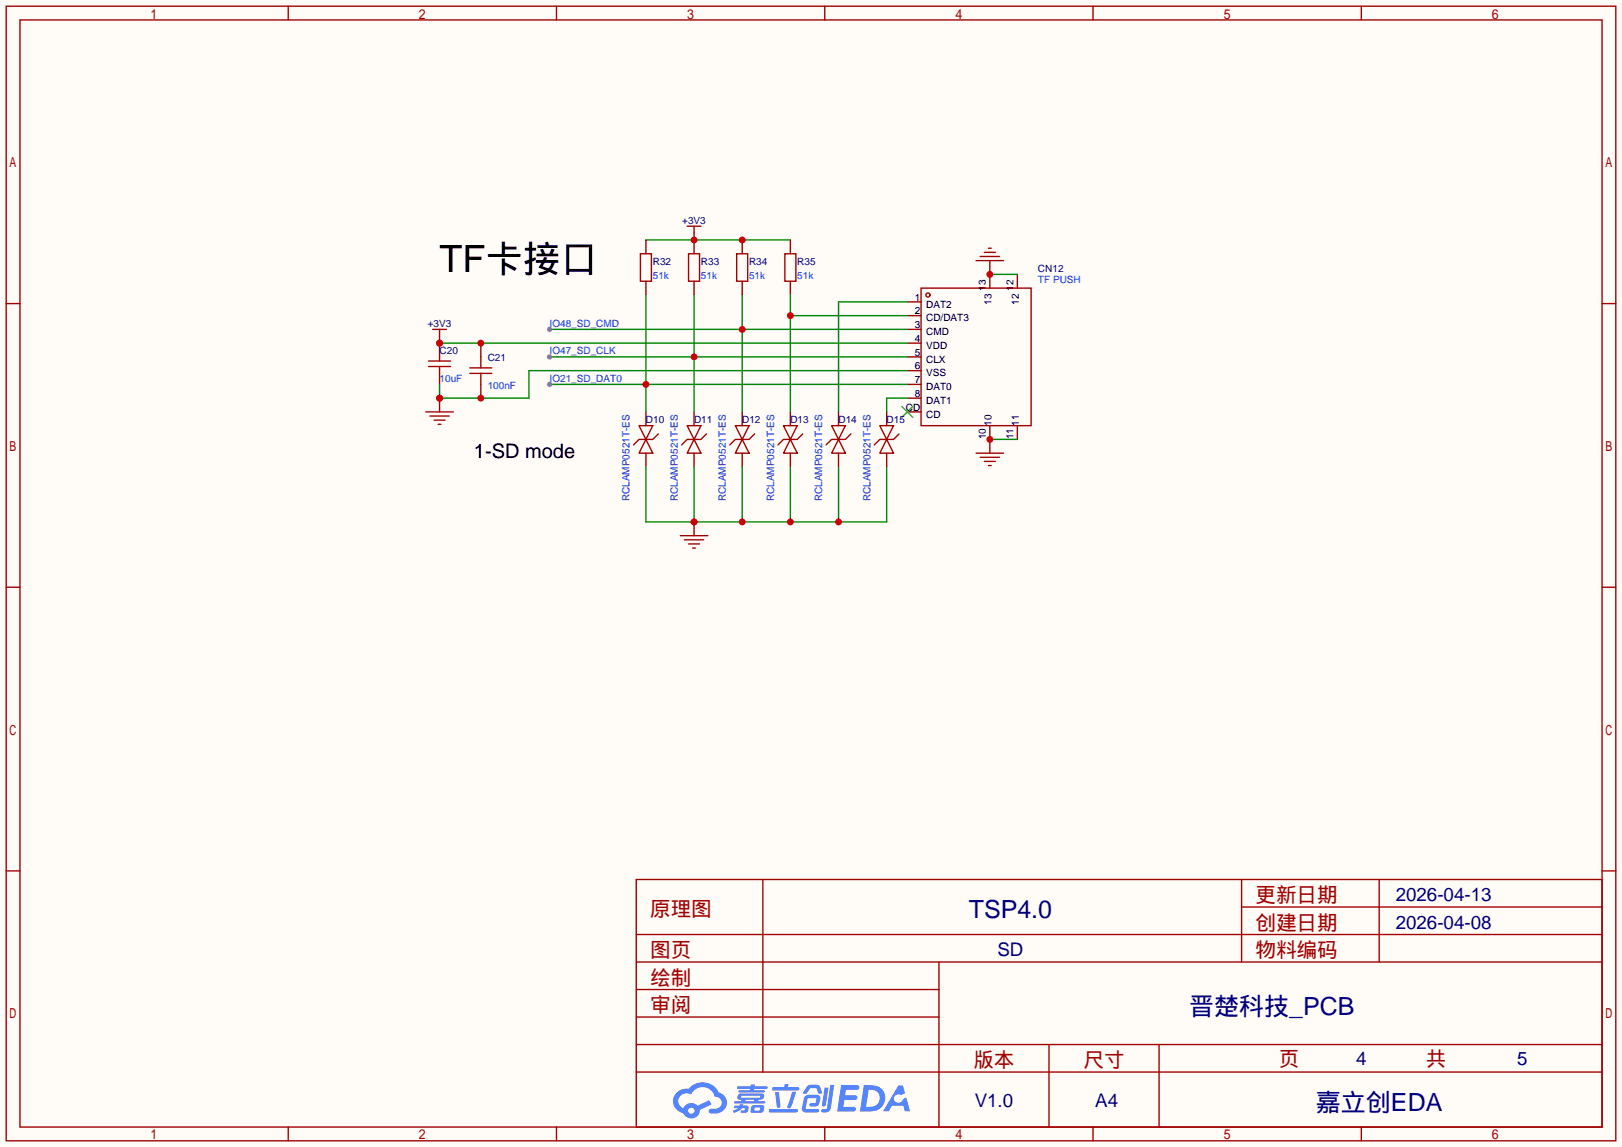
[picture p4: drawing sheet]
<svg xmlns="http://www.w3.org/2000/svg" width="299mm" height="212mm" viewBox="0 0 299 212" stroke-linecap="round" stroke-linejoin="round" font-family="sans-serif">
<path d="M0 0h299.5v211.8h-299.5z" fill="#fffcf7"/>
<g fill="none" stroke="#a10000" stroke-width=".25">
<path d="M1.1 1.1h297.2v209.6h-297.2zM3.7 3.7h292.1v204.5h-292.1zM53.2 1.1v2.6M102.7 1.1v2.6M152.3 1.1v2.6M201.8 1.1v2.6M251.3 1.1v2.6M1.1 56.1h2.6M295.8 56.1h2.5M1.1 108.5h2.6M295.8 108.5h2.5M1.1 160.8h2.6"/>
<path d="M117.5 162.4h178.3v45.8h-178.3zM117.5 177.7h178.3M117.5 172.6h178.3M140.8 162.4v35.6M173.4 177.7v30.5M229.2 162.4v15.3M229.2 167.5h66.6M254.6 162.4v15.3M295.8 160.8h2.5M117.5 182.8h55.9M117.5 198h178.3M117.5 192.9h178.3"/>
<path d="M117.5 187.8h55.9M193.7 192.9v15.3M214 192.9v15.3M53.2 208.2v2.5M102.7 208.2v2.5M152.3 208.2v2.5M201.8 208.2v2.5M251.3 208.2v2.5"/>
</g>
<g fill="#5487ff">
<path d="M155.3 200.4h2.1a.97 .97 0 0 1 1.3 .4 .53 .53 0 0 1-.7 .5h-1.8l-.2 1h1.9a.43 .43 0 0 1 .4 .5 .43 .43 0 0 1-.5 .3h-1.9l-.2 1.3h1.7a.45 .45 0 0 1 .6 .2 .45 .45 0 0 1-.2 .6l-3.2 .1z"/>
<path d="M165.9 200.5h.8l.4 1.4-.7 .4a.82 .82 0 0 0-1.2 .1 .82 .82 0 0 0 .1 1.1 .82 .82 0 0 0 1.2 0l.2-.5 .6-.3 .7 2.5h-.9l-.3-1h-2.1l-.6 1h-1.1z"/>
<path d="M152.2 200.9h.8l-.5 3.2a.36 .36 0 0 1-.4 .3 .36 .36 0 0 1-.3-.4z"/>
<path d="M153.3 200.4h.7l-.6 4.3a1.13 1.13 0 0 1-1.8 .6l.2-.4 .7-.1 .2-.2z"/>
<path d="M149 200.7l.6-.4h1a.77 .77 0 0 1 .9 .6l.3 .9-.2 .2h-.5l-.4-1h-.9a1.3 1.3 0 0 0-.8 .9l-.6 .1-.2-.2z"/>
<path d="M148.6 202.5l.5-.3h1.7a.66 .66 0 0 1 .6 .9l-.1 .4a.81 .81 0 0 1-.9 .9h-.7a.32 .32 0 0 1-.3-.4 .32 .32 0 0 1 .4-.3h.7l.3-.9-1.7 .1-.3 1.9h2.1a.32 .32 0 0 1 .4 .4 .32 .32 0 0 1-.4 .3l-2.3-.1-.5-.3v-.5z"/>
<path d="M142 204.8h5a.33 .33 0 0 1 .3 .4 .33 .33 0 0 1-.3 .3h-4.9l-.2-.2z"/>
<path d="M146.3 201.6h.7l-1 2.9a.36 .36 0 0 1-.4 .2 .36 .36 0 0 1-.3-.3z"/>
<path d="M143.1 201.7h.7l.3 2.6a.34 .34 0 0 1-.3 .3 .34 .34 0 0 1-.4-.2z"/>
<path d="M142.6 200.8h2.2l.1-.4 .1-.2h.6l-.1 .6h1.8a.32 .32 0 0 1 .3 .3 .32 .32 0 0 1-.4 .3h-4.5l-.1-.1z"/>
<path d="M135.6 204.2h.9l.1-.2 .7-.1-.1 .3h.9a.82 .82 0 0 1-.6 1.3h-.7v-.4l.7-.1v-.3h-.5l-.5 .4-1 .4-.2-.4 1-.4h-.8z"/>
<path d="M136.1 200.6h2.5v-.3h.8l-.1 .3h2.2l.2 .3-.2 .2h-2.3v.3h1.8l.2 .2-.2 .2h-4.5l-.2-.2 .1-.2h2l.1-.3h-2.3l-.1-.2z"/>
<path d="M159.5 200.4l-.7 4.9h1.6a2.47 2.47 0 0 0 2.9-1.7 2.47 2.47 0 0 0-1.4-3zM160.4 201.3a1.61 1.61 0 0 1 2 1.4 1.61 1.61 0 0 1-1.8 1.7h-.7z"/>
<path d="M136.3 202.2a.55 .55 0 0 0-.2 .7 .55 .55 0 0 0 .7 .2l.1 .3h-1.3v.4h5.5l.2-.2-.2-.2h-1.2l.2-.3a.7 .7 0 0 0 .8-.2 .7 .7 0 0 0 0-.9h-4.1zM136.9 202.4h3.3l.2 .1-.2 .2h-3.2l-.2-.1zM137.6 203.1h1.7l-.2 .3h-1.4z"/>
<path d="M138.8 204.3a1.05 1.05 0 0 0-.1 1.2 2.91 2.91 0 0 0 2.2-.2 .98 .98 0 0 0 0-1.2h-1.6zM139.4 204.6l.8-.1 .1 .1v.3l-.2 .2h-.8z"/>
<path d="M125 201.7a2.23 2.23 0 0 0-.7 2.3 2.23 2.23 0 0 0 1.8 1.6 1.58 1.58 0 0 0 1.8 .9 1.58 1.58 0 0 0 1.3-1.5l2.2-1-.5-.8-2.1 1a1.65 1.65 0 0 0-2.6 .5 1.45 1.45 0 0 1-.8-2 1.45 1.45 0 0 1 2-.7l.2 .1a2.3 2.3 0 0 1 2.3-1.3 2.3 2.3 0 0 1 2.1 1.7 1.12 1.12 0 0 1 1.2 1.1 1.12 1.12 0 0 1-1.1 1.2h-.7a.45 .45 0 0 0-.6 .3 .45 .45 0 0 0 .5 .6 2.26 2.26 0 0 0 2.9-2.5 2.04 2.04 0 0 0-1.5-1.4 3.3 3.3 0 0 0-5.5-.7l-1.2 .1zM127.1 205.2a.57 .57 0 0 1 1.1 0 .57 .57 0 0 1-1.1 0z"/>
</g>
<g fill="none" stroke="#a10000" stroke-width=".25">
<path d="M170.1 53.2h20.3v25.4h-20.3zM118 78.6h2.5l-1.2 2.6zM126.9 78.6h2.5l-1.3 2.6zM135.8 78.6h2.5l-1.3 2.6zM119.3 81.2l1.2 2.5h-2.5zM121.5 80.1l-1 1.1h-2.5l-1 1M128.1 81.2l1.3 2.5h-2.5zM130.4 80.1l-1 1.1h-2.5l-1 1M137 81.2l1.3 2.5h-2.5zM139.3 80.1l-1 1.1h-2.5l-1.1 1"/>
<circle cx="171.3" cy="54.5" r=".38"/>
</g>
<g fill="none" stroke="#870000" stroke-width=".25">
<path d="M167.5 55.8h2.6M167.5 58.3h2.6M182.8 50.7v2.5M187.8 50.7v2.5M119.3 76.1v2.5M128.1 76.1v2.5M137 76.1v2.5M167.5 60.8h2.6M167.5 63.4h2.6M167.5 65.9h2.6M167.5 68.5h2.6M167.5 71h2.6"/>
<path d="M167.5 73.5h2.6M167.5 76.1h2.6M182.8 78.6v2.6M187.8 78.6v2.6M119.3 83.7v2.5M128.1 83.7v2.5M137 83.7v2.5"/>
</g>
<path d="M166.5 75.1l2 2M168.5 75.1l-2 2" fill="none" stroke="#3c3" stroke-width=".25"/>
<path d="M119.3 44.3h26.6M119.3 86.2v10.2h44.4v-10.2M128.1 86.2v10.2M137 86.2v10.2M145.9 86.2v10.2M154.8 86.2v10.2" fill="none" stroke="#008700" stroke-width=".25"/>
<g fill="#c00">
<circle cx="128.1" cy="96.4" r=".63"/>
<circle cx="137" cy="96.4" r=".63"/>
<circle cx="145.9" cy="96.4" r=".63"/>
<circle cx="154.8" cy="96.4" r=".63"/>
</g>
<path d="M128.1 96.4v2.5" fill="none" stroke="#870000" stroke-width=".25"/>
<circle cx="128.1" cy="96.4" r=".63" fill="#c00"/>
<path d="M125.6 98.9h5.1M126.4 99.7h3.5M127.1 100.5h2.1M127.9 101.2h.5" fill="none" stroke="#a10000" stroke-width=".25"/>
<path d="M137 54.5v21.6M101.5 60.8h66" fill="none" stroke="#008700" stroke-width=".25"/>
<circle cx="137" cy="60.8" r=".63" fill="#c00"/>
<circle cx="101.5" cy="60.8" r=".51" fill="#999"/>
<path d="M128.1 54.5v21.6M101.5 65.9h66" fill="none" stroke="#008700" stroke-width=".25"/>
<circle cx="128.1" cy="65.9" r=".63" fill="#c00"/>
<circle cx="101.5" cy="65.9" r=".51" fill="#999"/>
<path d="M119.3 54.5v21.6M101.5 71h66" fill="none" stroke="#008700" stroke-width=".25"/>
<circle cx="119.3" cy="71" r=".63" fill="#c00"/>
<circle cx="101.5" cy="71" r=".51" fill="#999"/>
<path d="M182.8 50.7h5M182.8 81.2h5" fill="none" stroke="#008700" stroke-width=".25"/>
<path d="M182.8 48.1v2.6" fill="none" stroke="#870000" stroke-width=".25"/>
<circle cx="182.8" cy="50.7" r=".63" fill="#c00"/>
<path d="M180.2 48.1h5.1M181 47.4h3.5M181.7 46.6h2.1M182.5 45.8h.5" fill="none" stroke="#a10000" stroke-width=".25"/>
<path d="M182.8 81.2v2.5" fill="none" stroke="#870000" stroke-width=".25"/>
<circle cx="182.8" cy="81.2" r=".63" fill="#c00"/>
<path d="M79.1 67.7h4.1M79.1 66.7h4.1M81.2 65.9v.8M81.2 67.7v.8M86.7 67.9h4.1M86.7 69h4.1M88.8 65.9v2M88.8 69v2M180.2 83.7h5.1M181 84.5h3.5M181.7 85.2h2.1M182.5 86h.5" fill="none" stroke="#a10000" stroke-width=".25"/>
<path d="M81.2 63.4v2.5M81.2 68.5v2.5M88.8 63.4v2.5M88.8 71v2.5" fill="none" stroke="#870000" stroke-width=".25"/>
<path d="M81.2 63.4h86.3" fill="none" stroke="#008700" stroke-width=".25"/>
<g fill="#c00">
<circle cx="88.8" cy="63.4" r=".63"/>
<circle cx="81.2" cy="63.4" r=".63"/>
</g>
<path d="M167.5 68.5h-69.8v5h-16.5v-2.5" fill="none" stroke="#008700" stroke-width=".25"/>
<g fill="#c00">
<circle cx="88.8" cy="73.5" r=".63"/>
<circle cx="81.2" cy="73.5" r=".63"/>
</g>
<path d="M81.2 73.5v2.6" fill="none" stroke="#870000" stroke-width=".25"/>
<circle cx="81.2" cy="73.5" r=".63" fill="#c00"/>
<path d="M118.2 46.9h2.1v5h-2.1zM127.1 46.9h2.1v5h-2.1zM78.6 76.1h5.1M79.4 76.8h3.5M80.1 77.6h2.1M80.9 78.4h.5" fill="none" stroke="#a10000" stroke-width=".25"/>
<path d="M119.3 44.3v2.6M119.3 51.9v2.6M128.1 44.3v2.6M128.1 51.9v2.6M137 44.3v2.6" fill="none" stroke="#870000" stroke-width=".25"/>
<circle cx="137" cy="44.3" r=".63" fill="#c00"/>
<path d="M137 51.9v2.6M145.9 44.3v2.6M145.9 51.9v2.6M145.9 76.1v2.5M154.8 76.1v2.5M163.7 76.1v2.5M145.9 83.7v2.5M154.8 83.7v2.5M163.7 83.7v2.5" fill="none" stroke="#870000" stroke-width=".25"/>
<path d="M136 46.9h2v5h-2zM144.9 46.9h2v5h-2zM144.7 78.6h2.5l-1.3 2.6zM153.5 78.6h2.6l-1.3 2.6zM162.4 78.6h2.6l-1.3 2.6zM145.9 81.2l1.3 2.5h-2.5zM148.2 80.1l-1 1.1h-2.5l-1.1 1M154.8 81.2l1.3 2.5h-2.6zM157.1 80.1l-1 1.1h-2.6l-1 1M163.7 81.2l1.3 2.5h-2.6zM166 80.1l-1 1.1h-2.6l-1 1" fill="none" stroke="#a10000" stroke-width=".25"/>
<path d="M145.9 54.5v21.6M145.9 58.3h21.6" fill="none" stroke="#008700" stroke-width=".25"/>
<circle cx="145.9" cy="58.3" r=".63" fill="#c00"/>
<path d="M167.5 55.8h-12.7v20.3M167.5 73.5h-3.8v2.6" fill="none" stroke="#008700" stroke-width=".25"/>
<path d="M81.2 62.1v1.3" fill="none" stroke="#870000" stroke-width=".25"/>
<circle cx="81.2" cy="63.4" r=".63" fill="#c00"/>
<path d="M79.9 60.8h2.5M81.2 60.8v1.3" fill="none" stroke="#a10000" stroke-width=".25"/>
<path d="M128.1 43.1v1.2" fill="none" stroke="#870000" stroke-width=".25"/>
<circle cx="128.1" cy="44.3" r=".63" fill="#c00"/>
<path d="M126.9 41.8h2.5M128.1 41.8v1.3" fill="none" stroke="#a10000" stroke-width=".25"/>
<text font-size="6.9" x="81.2" y="50.2">TF卡接口</text>
<g font-size="4.6" fill="#000080">
<text x="178.9" y="169.6">TSP4.0</text>
<text x="219.6" y="187.4">晋楚科技_PCB</text>
<text x="243" y="205.2">嘉立创EDA</text>
</g>
<g font-size="3.8" fill="#a00000">
<text x="231.8" y="166.6">更新日期</text>
<text x="120" y="169.2">原理图</text>
<text x="231.8" y="171.7">创建日期</text>
<text x="120" y="176.8">图页</text>
<text x="231.8" y="176.8">物料编码</text>
<text x="120" y="181.9">绘制</text>
<text x="120" y="186.9">审阅</text>
<text x="179.7" y="197.1">版本</text>
<text x="200" y="197.1">尺寸</text>
<text x="236.1" y="196.8">页</text>
<text x="263.3" y="196.8">共</text>
</g>
<text font-size="3.7" x="87.5" y="84.5">1-SD mode</text>
<g font-size="3.5" fill="#000080">
<text x="257.7" y="166.4">2026-04-13</text>
<text x="257.7" y="171.5">2026-04-08</text>
<text x="184.2" y="176.6">SD</text>
<text x="250.4" y="196.6">4</text>
<text x="280.1" y="196.6">5</text>
<text x="180" y="204.5">V1.0</text>
<text x="202.2" y="204.5">A4</text>
</g>
<g font-size="1.8" fill="#000080">
<text x="126" y="41.3">+3V3</text>
<text x="120.5" y="48.9">R32</text>
<text x="129.4" y="48.9">R33</text>
<text x="138.3" y="48.9">R34</text>
<text x="147.2" y="48.9">R35</text>
<text x="191.6" y="50.2">CN12</text>
<text x="79" y="60.4">+3V3</text>
<text x="81.2" y="65.5">C20</text>
<text x="90" y="66.7">C21</text>
<text x="119.3" y="78.2">D10</text>
<text x="128.1" y="78.2">D11</text>
<text x="137" y="78.2">D12</text>
<text x="145.9" y="78.2">D13</text>
<text x="154.8" y="78.2">D14</text>
<text x="163.7" y="78.2">D15</text>
</g>
<g font-size="1.8" fill="#00f">
<text x="120.5" y="51.5">51k</text>
<text x="129.4" y="51.5">51k</text>
<text x="138.3" y="51.5">51k</text>
<text x="147.2" y="51.5">51k</text>
<text x="191.6" y="52.2">TF PUSH</text>
<text x="101.5" y="60.4">IO48_SD_CMD</text>
<text x="101.5" y="65.5">IO47_SD_CLK</text>
<text x="81.2" y="70.5">10uF</text>
<text x="90" y="71.8">100nF</text>
<text x="101.5" y="70.5">IO21_SD_DAT0</text>
<text x="116.3" y="92.6" transform="rotate(-90 116.3 92.6)">RCLAMP0521T-ES</text>
<text x="125.1" y="92.6" transform="rotate(-90 125.1 92.6)">RCLAMP0521T-ES</text>
<text x="134" y="92.6" transform="rotate(-90 134 92.6)">RCLAMP0521T-ES</text>
<text x="142.9" y="92.6" transform="rotate(-90 142.9 92.6)">RCLAMP0521T-ES</text>
<text x="151.8" y="92.6" transform="rotate(-90 151.8 92.6)">RCLAMP0521T-ES</text>
<text x="160.7" y="92.6" transform="rotate(-90 160.7 92.6)">RCLAMP0521T-ES</text>
</g>
<g font-size="1.8">
<text x="182" y="53.7" transform="rotate(-90 182 53.7)">13</text>
<text x="187.1" y="53.7" transform="rotate(-90 187.1 53.7)">12</text>
<text x="168.9" y="55.5">1</text>
<text x="168.9" y="58.1">2</text>
<text x="171" y="56.8">DAT2</text>
<text x="171" y="59.3">CD/DAT3</text>
<text x="183.1" y="56.3" transform="rotate(-90 183.1 56.3)">13</text>
<text x="188.1" y="56.3" transform="rotate(-90 188.1 56.3)">12</text>
<text x="168.9" y="60.6">3</text>
<text x="168.9" y="63.1">4</text>
<text x="168.9" y="65.7">5</text>
<text x="171" y="61.9">CMD</text>
<text x="171" y="64.4">VDD</text>
<text x="168.9" y="68.2">6</text>
<text x="168.9" y="70.8">7</text>
<text x="171" y="67">CLX</text>
<text x="171" y="69.5">VSS</text>
<text x="167.3" y="75.8">CD</text>
<text x="168.9" y="73.3">8</text>
<text x="171" y="72">DAT0</text>
<text x="171" y="74.6">DAT1</text>
<text x="171" y="77.1">CD</text>
<text x="182" y="81.2" transform="rotate(-90 182 81.2)">10</text>
<text x="183.1" y="78.6" transform="rotate(-90 183.1 78.6)">10</text>
<text x="187.1" y="81.2" transform="rotate(-90 187.1 81.2)">11</text>
<text x="188.1" y="78.6" transform="rotate(-90 188.1 78.6)">11</text>
</g>
</svg>
